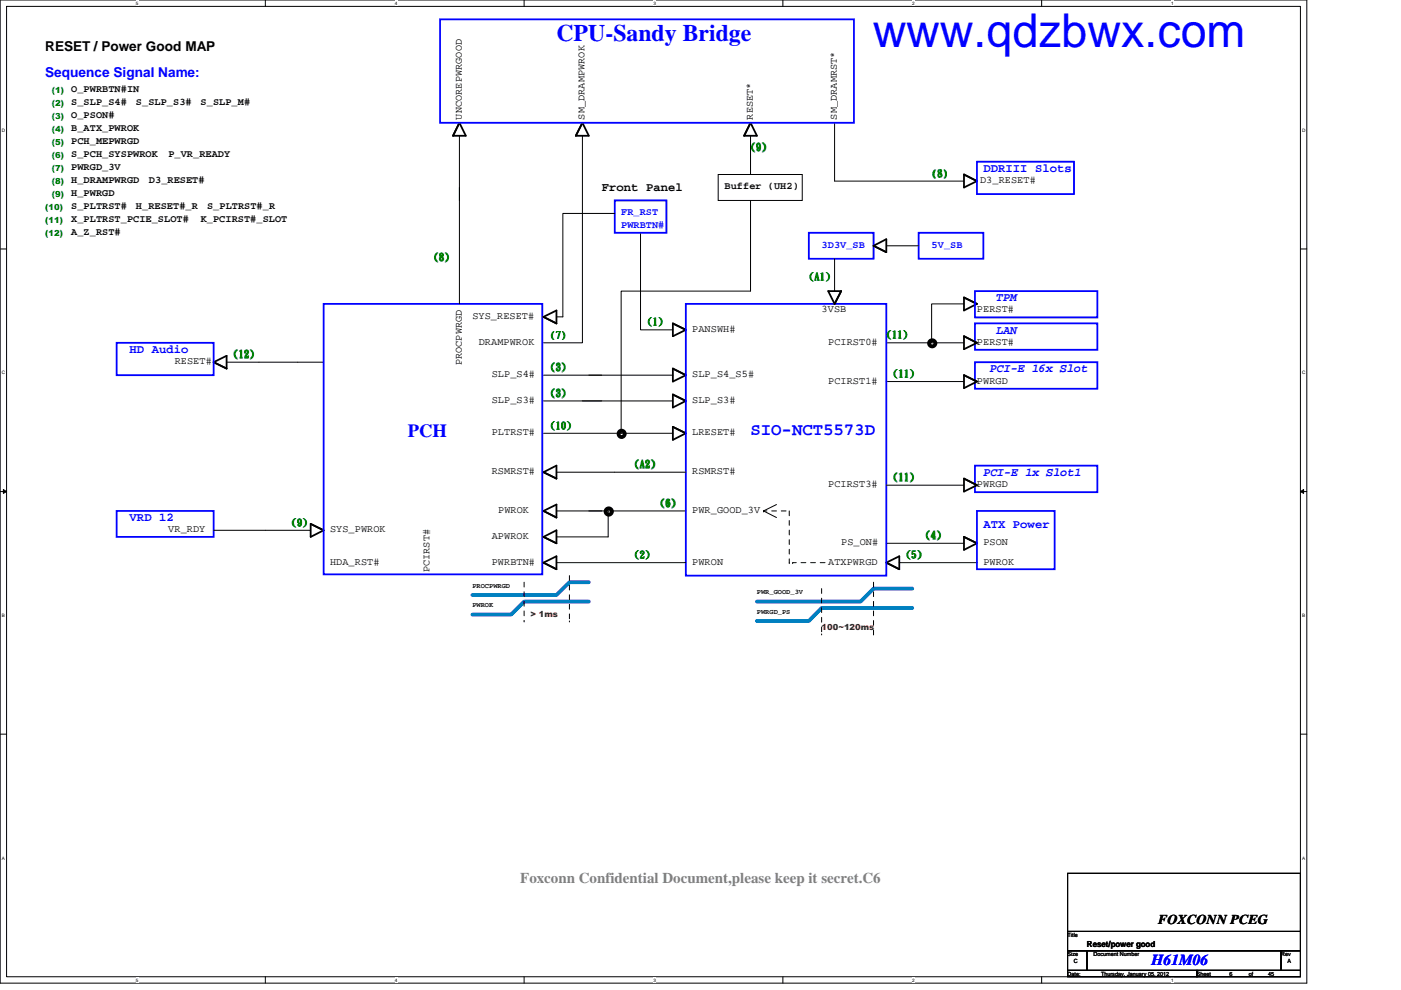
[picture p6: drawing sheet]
<svg xmlns="http://www.w3.org/2000/svg" width="297mm" height="210mm" viewBox="0 0 297 210" stroke-linecap="round" stroke-linejoin="round" font-family="sans-serif">
<path d="M0 0h277.1v208.4h-277.1zM1.4 1.4h274.3v205.7h-274.3z" fill="none" stroke="#000" stroke-width=".21"/>
<g fill="#fff">
<path d="M28.8 .1h.6v1.1h-.6z"/>
<path d="M28.8 207.2h.6v1.1h-.6z"/>
</g>
<path d="M56.3 0v1.4M56.3 207.1v1.3" fill="none" stroke="#000" stroke-width=".21"/>
<g fill="#fff">
<path d="M83.7 .1h.5v1.1h-.5z"/>
<path d="M83.7 207.2h.5v1.1h-.5z"/>
</g>
<path d="M111.1 0v1.4M111.1 207.1v1.3" fill="none" stroke="#000" stroke-width=".21"/>
<g fill="#fff">
<path d="M138.6 .1h.5v1.1h-.5z"/>
<path d="M138.6 207.2h.5v1.1h-.5z"/>
</g>
<path d="M166 0v1.4M166 207.1v1.3" fill="none" stroke="#000" stroke-width=".21"/>
<g fill="#fff">
<path d="M193.4 .1h.6v1.1h-.6z"/>
<path d="M193.4 207.2h.6v1.1h-.6z"/>
</g>
<path d="M220.8 0v1.4M220.8 207.1v1.3" fill="none" stroke="#000" stroke-width=".21"/>
<g fill="#fff">
<path d="M248.3 .1h.5v1.1h-.5z"/>
<path d="M248.3 207.2h.5v1.1h-.5z"/>
<path d="M.4 27.1h.7v1.1h-.7z"/>
<path d="M276.1 27.1h.7v1.1h-.7z"/>
<path d="M.4 78.5h.7v1.1h-.7z"/>
<path d="M276.1 78.5h.7v1.1h-.7z"/>
</g>
<path d="M0 52.8h1.4M275.7 52.8h1.4" fill="none" stroke="#000" stroke-width=".21"/>
<g fill="#fff">
<path d="M.4 129.9h.6v1.1h-.6z"/>
<path d="M276.1 129.9h.6v1.1h-.6z"/>
</g>
<path d="M0 104.2h1.4M.7 103.8l.7 .4-.7 .4zM275.7 104.2h1.4M275.7 104.2l.7-.4v.8z" fill="none" stroke="#000" stroke-width=".21"/>
<path d="M.7 103.8l.7 .4-.7 .4zM275.7 104.2l.7-.4v.8z" fill="#000"/>
<g fill="#fff">
<path d="M.4 181.4h.6v1.1h-.6z"/>
<path d="M276.1 181.4h.6v1.1h-.6z"/>
</g>
<g fill="none" stroke="#000" stroke-width=".21">
<path d="M97.4 39.8v24.6M97.4 28.8v13.7M123.5 28.8v43.9h-8.3M152.3 37h17.8v5.5h-17.8zM159.1 28.8v8.2M176.9 26v12.4h27.5M130.3 45.3h-11v21.9h-1.3M135.8 49.4v20.5h6.9M159.1 42.5v19.2h-27.4v30.2M176.9 54.9v6.8M187.9 52.1h6.9M48 76.8h20.6"/>
<path d="M115.2 79.5h12.4M124.8 79.5h17.9M187.9 72.7h16.5M204.4 64.4h-6.9v8.3M115.2 91.9h27.5M115.2 85h12.4M123.5 85h19.2M187.9 80.9h16.5M45.3 112.4h20.6M118 108.3h9.6M118 100.1h27.4M118 119.3h27.4"/>
<path d="M124.8 108.3h20.6M128.9 108.3v5.5h-10.9M164.6 107l-2.7 1.3 2.7 1.4M187.9 115.2h16.5M187.9 102.9h16.5M190.7 119.3h16.4M0 155.7h1.4M275.7 155.7h1.4M226.4 185.2h49.3v12.3h-49.3zM226.4 197.5h49.3v4.1h-49.3zM226.4 201.6h4.1v4.1h-4.1zM226.4 205.7h27.4v1.4h-27.4z"/>
<path d="M230.5 201.6h41.1v4.1h-41.1zM253.8 205.7h21.9v1.4h-21.9zM271.6 201.6h4.1v4.1h-4.1z"/>
</g>
<g fill="none" stroke="#00f" stroke-width=".38">
<path d="M93.3 4.1h87.8v21.9h-87.8zM207.1 34.3h20.6v6.8h-20.6zM130.3 42.5h11v6.9h-11zM171.5 49.4h13.7v5.5h-13.7zM194.8 49.4h13.7v5.5h-13.7zM24.7 72.7h20.6v6.8h-20.6zM68.6 64.4h46.4v57.4h-46.4zM145.4 64.4h42.5v57.6h-42.5zM206.7 76.8h26v5.6h-26zM206.7 68.6h26v5.6h-26zM206.7 61.7h26v5.6h-26zM206.7 98.7h26v5.7h-26z"/>
<path d="M24.7 108.3h20.6v5.5h-20.6zM207.1 108.3h16.5v12.4h-16.5z"/>
</g>
<g fill="none" stroke="#000" stroke-width=".8">
<circle cx="197.7" cy="72.8" r=".67"/>
<circle cx="131.8" cy="92" r=".67"/>
<circle cx="129.1" cy="108.5" r=".68"/>
</g>
<g fill="none" stroke="#000" stroke-width=".38">
<path d="M97.4 26l1.4 2.8h-2.7zM123.5 26l1.3 2.8h-2.7zM159.1 26l1.4 2.8h-2.7zM204.4 37l2.7 1.4-2.7 1.4zM185.2 52.1l2.7-1.4v2.8zM45.3 76.8l2.7-1.4v2.7zM115.2 67.2l2.8-1.4v2.8zM142.7 68.6l2.7 1.3-2.7 1.4zM142.7 78.1l2.7 1.4-2.7 1.4zM175.6 61.7h2.7l-1.4 2.7zM204.4 71.3l2.7 1.4-2.7 1.3zM204.4 79.5l2.7 1.4-2.7 1.4z"/>
<path d="M204.4 63.1l2.7 1.3-2.7 1.4zM142.7 83.7l2.7 1.3-2.7 1.4zM142.7 90.5l2.7 1.4-2.7 1.4zM65.9 111.1l2.7 1.3-2.7 1.4zM115.2 108.3l2.8-1.3v2.7zM115.2 100.1l2.8-1.4v2.8zM115.2 119.3l2.8-1.4v2.8zM115.2 113.8l2.8-1.4v2.8zM187.9 119.3l2.8-1.4v2.8zM204.4 113.8l2.7 1.4-2.7 1.4zM204.4 101.5l2.7 1.4-2.7 1.3z"/>
</g>
<g fill="none" stroke="#000" stroke-width=".21" stroke-dasharray="1 1 1 1 1 1 1 1">
<path d="M161.9 108.3h.1M166.7 108.3h-4.8M167.3 108.3v11M167.3 119.3h.1M168.1 119.3h.1M174.9 119.3h-6.8M111.1 123.4v8.3M111.1 131.7h.1M120.7 122v9.7M120.7 131.7h.1M174.2 124.8v9.6M174.2 134.4h.1"/>
<path d="M185.2 123.4v11M185.2 134.4h.1"/>
</g>
<path d="M124.8 123.4h-4.1l-2.7 2.8h-17.8M124.8 127.6h-13.7l-2.7 2.7h-8.2M193.4 124.8h-8.2l-2.7 2.8h-22M193.4 128.9h-19.2l-2.7 2.8h-11" fill="none" stroke="#0080c0" stroke-width=".8"/>
<text font-size="9.9" fill="#00f" x="185" y="10">www.qdzbwx.com</text>
<text font-size="5" fill="#00f" x="118" y="8.7">CPU-Sandy Bridge</text>
<text font-size="3.9" fill="#00f" x="86.4" y="92.8">PCH</text>
<text font-size="3.7" fill="#00f" x="159.1" y="92.2">SIO-NCT5573D</text>
<text font-size="3.3" fill="#00f" x="244.2" y="204.5">H61M06</text>
<text font-size="3.2" fill="#808080" x="110.3" y="187.3">Foxconn Confidential Document,please keep it secret.C6</text>
<g font-size="2.9">
<text x="9.6" y="10.9">RESET / Power Good MAP</text>
<text x="245.5" y="196">FOXCONN PCEG</text>
</g>
<text font-size="2.9" fill="#00f" x="9.6" y="16.4">Sequence Signal Name:</text>
<text font-size="2.6" x="127.6" y="40.5">Front Panel</text>
<g font-size="2.6" fill="#00f">
<text x="208.5" y="36.4">DDRIII Slots</text>
<text x="211.2" y="63.9">TPM</text>
<text x="211.2" y="70.7">LAN</text>
<text x="27.5" y="74.8">HD Audio</text>
<text x="209.9" y="79">PCI-E 16x Slot</text>
<text x="208.5" y="100.9">PCI-E 1x Slot1</text>
<text x="27.5" y="110.4">VRD 12</text>
<text x="208.5" y="111.8">ATX Power</text>
</g>
<g font-size="2.2">
<text x="15.1" y="19.6">O_PWRBTN#IN</text>
<text x="15.1" y="22.4">S_SLP_S4#</text>
<text x="28.8" y="22.4">S_SLP_S3#</text>
<text x="42.5" y="22.4">S_SLP_M#</text>
<text x="15.1" y="25.1">O_PSON#</text>
<text x="15.1" y="27.8">B_ATX_PWROK</text>
<text x="97.9" y="25.4" transform="rotate(-90 97.9 25.4)">UNCOREPWRGOOD</text>
<text x="123.9" y="25.4" transform="rotate(-90 123.9 25.4)">SM_DRAMPWROK</text>
<text x="159.6" y="25.4" transform="rotate(-90 159.6 25.4)">RESET*</text>
<text x="177.5" y="25.4" transform="rotate(-90 177.5 25.4)">SM_DRAMRST*</text>
<text x="15.1" y="30.6">PCH_MEPWRGD</text>
<text x="15.1" y="33.3">S_PCH_SYSPWROK</text>
<text x="35.7" y="33.3">P_VR_READY</text>
<text x="15.1" y="36.1">PWRGD_3V</text>
<text x="15.1" y="38.8">H_DRAMPWRGD</text>
<text x="15.1" y="41.5">H_PWRGD</text>
<text x="31.6" y="38.8">D3_RESET#</text>
<text x="153.6" y="40.2">Buffer (UH2)</text>
<text x="207.8" y="38.8">D3_RESET#</text>
<text x="15.1" y="44.3">S_PLTRST#</text>
<text x="15.1" y="47">X_PLTRST_PCIE_SLOT#</text>
<text x="28.8" y="44.3">H_RESET#_R</text>
<text x="42.6" y="47">K_PCIRST#_SLOT</text>
<text x="43.9" y="44.3">S_PLTRST#_R</text>
<text x="15.1" y="49.8">A_Z_RST#</text>
<text x="100.2" y="67.6">SYS_RESET#</text>
<text x="146.8" y="70.4">PANSWH#</text>
<text x="174.2" y="66.2">3VSB</text>
<text x="207.1" y="66.2">PERST#</text>
<text x="37" y="77.2">RESET#</text>
<text x="97.9" y="77.5" transform="rotate(-90 97.9 77.5)">PROCPWRGD</text>
<text x="101.5" y="73.1">DRAMPWROK</text>
<text x="175.6" y="73.1">PCIRST0#</text>
<text x="207.1" y="73.1">PERST#</text>
<text x="104.3" y="79.9">SLP_S4#</text>
<text x="146.8" y="79.9">SLP_S4_S5#</text>
<text x="175.6" y="81.3">PCIRST1#</text>
<text x="207.1" y="81.3">PWRGD</text>
<text x="104.3" y="85.4">SLP_S3#</text>
<text x="146.8" y="85.4">SLP_S3#</text>
<text x="104.3" y="92.3">PLTRST#</text>
<text x="146.8" y="92.3">LRESET#</text>
<text x="104.3" y="100.5">RSMRST#</text>
<text x="146.8" y="100.5">RSMRST#</text>
<text x="175.6" y="103.3">PCIRST3#</text>
<text x="207.1" y="103.3">PWRGD</text>
<text x="35.7" y="112.9">VR_RDY</text>
<text x="70" y="112.9">SYS_PWROK</text>
<text x="105.6" y="108.8">PWROK</text>
<text x="146.8" y="108.8">PWR_GOOD_3V</text>
<text x="70" y="119.7">HDA_RST#</text>
<text x="104.3" y="119.7">PWRBTN#</text>
<text x="104.3" y="114.2">APWROK</text>
<text x="146.8" y="119.7">PWRON</text>
<text x="175.6" y="119.7">ATXPWRGD</text>
<text x="178.3" y="115.6">PS_ON#</text>
<text x="208.5" y="119.7">PWROK</text>
<text x="208.5" y="115.6">PSON</text>
<text x="91.1" y="121.4" transform="rotate(-90 91.1 121.4)">PCIRST#</text>
</g>
<g font-size="2.2" fill="#008000">
<text x="159.1" y="32">(9)</text>
<text x="197.5" y="37.5">(8)</text>
<text x="91.9" y="55.3">(8)</text>
<text x="171.5" y="59.4">(A1)</text>
<text x="116.6" y="71.8">(7)</text>
<text x="137.2" y="69">(1)</text>
<text x="187.9" y="71.8">(11)</text>
<text x="49.4" y="75.9">(12)</text>
<text x="116.7" y="78.5">(3)</text>
<text x="189.3" y="80">(11)</text>
<text x="116.7" y="84">(3)</text>
<text x="116.6" y="91">(10)</text>
<text x="134.4" y="99.2">(A2)</text>
<text x="189.3" y="101.9">(11)</text>
<text x="139.9" y="107.4">(6)</text>
<text x="61.8" y="111.5">(9)</text>
<text x="134.4" y="118.4">(2)</text>
<text x="192.1" y="118.4">(5)</text>
<text x="196.2" y="114.3">(4)</text>
</g>
<g font-size="2.2" fill="#00f">
<text x="131.7" y="45.6">FR_RST</text>
<text x="131.7" y="48.4">PWRBTN#</text>
<text x="174.2" y="52.5">3D3V_SB</text>
<text x="197.5" y="52.5">5V_SB</text>
</g>
<g font-size="1.8" fill="#008000">
<text x="11" y="19.8">(1)</text>
<text x="11" y="22.5">(2)</text>
<text x="11" y="25.2">(3)</text>
<text x="11" y="28">(4)</text>
<text x="11" y="30.7">(5)</text>
<text x="11" y="33.5">(6)</text>
<text x="11" y="36.2">(7)</text>
<text x="11" y="38.9">(8)</text>
<text x="11" y="41.7">(9)</text>
<text x="9.6" y="44.4">(10)</text>
<text x="9.6" y="47.2">(11)</text>
<text x="9.6" y="50">(12)</text>
</g>
<g font-size="1.8" fill="#800000">
<text x="112.5" y="130.9">&gt; 1ms</text>
<text x="174.2" y="133.6">100~120ms</text>
</g>
<text font-size="1.8" x="230.5" y="200.8">Reset/power good</text>
<g font-size="1.5">
<text x="100.2" y="124.7">PROCPWRGD</text>
<text x="100.2" y="128.8">PWROK</text>
<text x="160.5" y="130.1">PWRGD_PS</text>
<text x="160.5" y="126">PWR_GOOD_3V</text>
</g>
<g font-size="1.2">
<text x="226.4" y="198.6">Title</text>
<text x="226.4" y="202.7">Size</text>
<text x="231.8" y="202.7">Document Number</text>
<text x="271.6" y="202.7">Rev</text>
<text x="226.4" y="206.9">Date:</text>
<text x="227.7" y="204.1">C</text>
<text x="233.5" y="206.9">Thursday, January 05, 2012</text>
<text x="253.8" y="206.9">Sheet</text>
<text x="260.6" y="206.9">6</text>
<text x="264.7" y="206.9">of</text>
<text x="268.9" y="206.9">45</text>
<text x="273" y="204.1">A</text>
</g>
<g font-size="1">
<text x="28.8" y="1">5</text>
<text x="83.7" y="1">4</text>
<text x="138.6" y="1">3</text>
<text x="193.4" y="1">2</text>
<text x="248.3" y="1">1</text>
<text x=".4" y="27.9">D</text>
<text x="276.1" y="27.9">D</text>
<text x=".4" y="79.4">C</text>
<text x="276.1" y="79.4">C</text>
<text x=".4" y="130.8">B</text>
<text x="276.1" y="130.8">B</text>
<text x=".4" y="182.2">A</text>
<text x="276.1" y="182.2">A</text>
<text x="28.8" y="208.1">5</text>
<text x="83.7" y="208.1">4</text>
<text x="138.6" y="208.1">3</text>
<text x="193.4" y="208.1">2</text>
<text x="248.3" y="208.1">1</text>
</g>
</svg>
